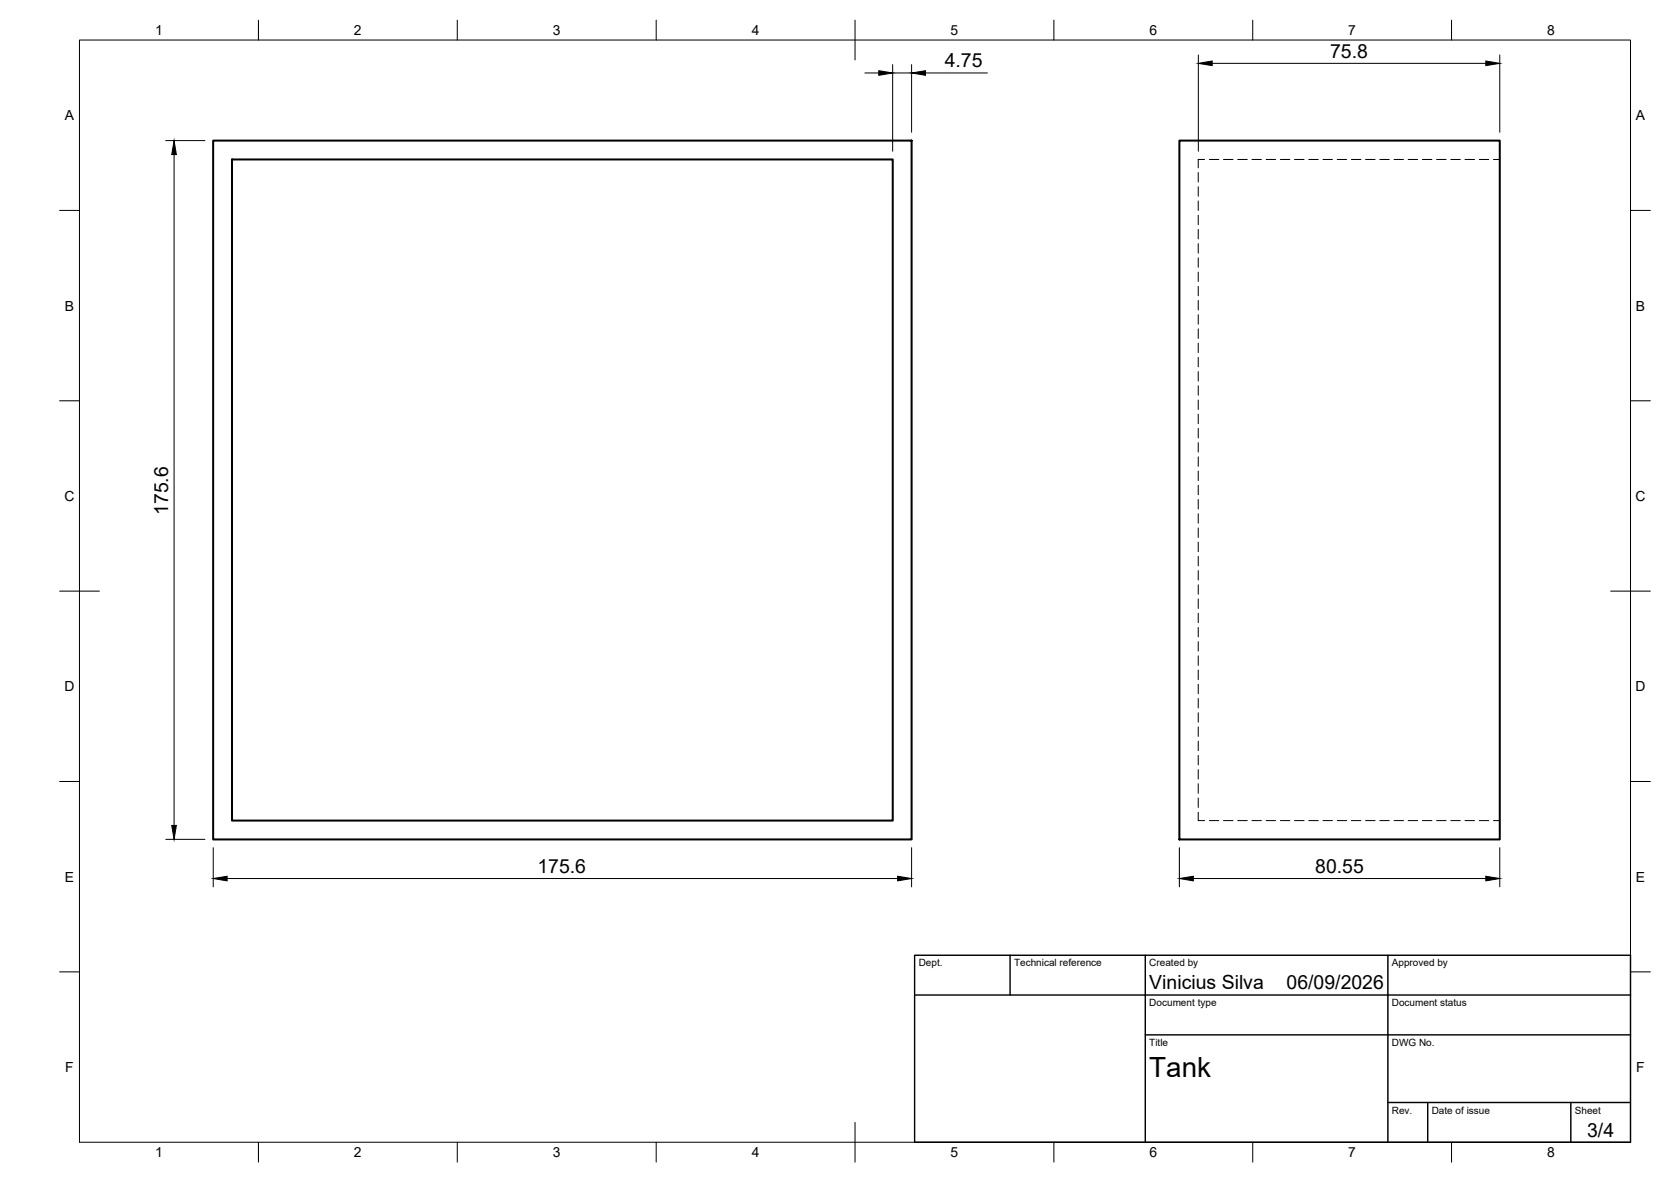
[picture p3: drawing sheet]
<svg xmlns="http://www.w3.org/2000/svg" width="420mm" height="297mm" viewBox="0 0 420 297" stroke-linecap="round" stroke-linejoin="round" font-family="sans-serif">
<!-- layer: Visible -->
<path d="M53.6 35.3h175.6v175.7h-175.6zM296.5 35.3h80.6v175.7h-80.6zM58.3 40.1h166.2v166.1h-166.2z" fill="none" stroke="#000" stroke-width=".51"/>
<!-- layer: Hidden -->
<g fill="none" stroke="#000" stroke-width=".25">
<path d="M301.3 43.4v2.3M301.3 46.9v2.4M301.3 50.5v2.4M301.3 54.1v2.4M301.3 57.6v2.4M302.9 40.1h-1.6v2.1M304.1 40.1h2.4M307.6 40.1h2.4M311.2 40.1h2.4M314.8 40.1h2.4M318.4 40.1h2.3M321.9 40.1h2.4"/>
<path d="M325.5 40.1h2.4M329.1 40.1h2.4M332.7 40.1h2.3M336.2 40.1h2.4M339.8 40.1h2.4M343.4 40.1h2.4M346.9 40.1h2.4M350.5 40.1h2.4M354.1 40.1h2.4M357.7 40.1h2.3M361.2 40.1h2.4M364.8 40.1h2.4"/>
<path d="M368.4 40.1h2.4M371.9 40.1h2.4M375.5 40.1h1.6M301.3 61.2v2.4M301.3 64.8v2.4M301.3 68.4v2.3M301.3 72v2.3M301.3 75.5v2.4M301.3 79.1v2.4M301.3 82.7v2.3M301.3 86.2v2.4M301.3 89.8v2.4"/>
<path d="M301.3 93.4v2.4M301.3 97v2.3M301.3 100.5v2.4M301.3 104.1v2.4M301.3 107.7v2.4M301.3 111.2v2.4M301.3 114.8v2.4M301.3 118.4v2.4M301.3 121.9v2.4M301.3 125.5v2.4M301.3 129.1v2.4M301.3 132.7v2.4"/>
<path d="M301.3 136.2v2.4M301.3 139.8v2.4M301.3 143.4v2.4M301.3 147v2.3M301.3 150.5v2.4M301.3 154.1v2.4M301.3 157.7v2.3M301.3 161.3v2.3M301.3 164.8v2.4M301.3 168.4v2.4M301.3 172v2.3M301.3 175.5v2.4"/>
<path d="M301.3 179.1v2.4M301.3 182.7v2.4M301.3 186.3v2.3M301.3 189.8v2.4M301.3 193.4v2.4M301.3 197v2.4M301.3 204.1v2.1h1.6M301.3 200.5v2.4M304.1 206.2h2.4M307.6 206.2h2.4M311.2 206.2h2.4M314.8 206.2h2.4"/>
<path d="M318.4 206.2h2.3M321.9 206.2h2.4M325.5 206.2h2.4M329.1 206.2h2.4M332.7 206.2h2.3M336.2 206.2h2.4M339.8 206.2h2.4M343.4 206.2h2.4M346.9 206.2h2.4M350.5 206.2h2.4M354.1 206.2h2.4M357.7 206.2h2.3"/>
<path d="M361.2 206.2h2.4M364.8 206.2h2.4M368.4 206.2h2.4M371.9 206.2h2.4M375.5 206.2h1.6"/>
</g>
<!-- layer: BORDER -->
<g fill="none" stroke="#000" stroke-width=".25">
<path d="M20 10.1h390v276.9h-390zM65 5.1v5M115 5.1v5M165 5.1v5M215 5.1v10M265 5.1v5M315 5.1v5M365 5.1v5M15 52.9h5M410 52.9h5M15 100.7h5M410 100.7h5"/>
<path d="M15 148.6h10M405 148.6h10M15 196.4h5M410 196.4h5M15 244.2h5M410 244.2h5M65 287v5M115 287v5M165 287v5M215 282.1v9.9M265 287v5M315 287v5"/>
<path d="M365 287v5"/>
</g>
<!-- layer: TITLEBLOCK -->
<path d="M230 240.1h180v46.9h-180zM230 250h180M254 240.1v9.9M288 240.1v46.9M349 240.1v46.9M288 260.1h122M349 277.1h61M359 277.1v9.9M395 277.1v9.9" fill="none" stroke="#000" stroke-width=".36"/>
<!-- layer: FD_Dimensions -->
<g fill="none" stroke="#000" stroke-width=".25">
<path d="M217.5 18.3h3.5M224.5 16.2v21.8M224.5 18.3h4.7M229.2 16.2v17M232.7 18.3h15.6M301.3 13.8v24.2M304.8 15.9h68.8M377.1 13.8v19.4M41.7 35.3h9.8M43.8 38.8v168.6M41.7 210.9h9.8M53.6 213v9.9"/>
<path d="M229.2 213v9.9M296.5 213v9.9M377.1 213v9.9M57.1 220.8h168.6M300.1 220.8h73.5"/>
</g>
<path d="M221 17.8l3.5 .5-3.5 .6zM229.2 18.3l3.5-.5v1.1zM301.3 15.9l3.5-.6v1.2zM373.6 15.3l3.5 .6-3.5 .6zM43.8 35.3l.5 3.5h-1.1zM43.2 207.4h1.1l-.5 3.5zM53.6 220.8l3.5-.6v1.2zM225.7 220.2l3.5 .6-3.5 .6zM296.5 220.8l3.6-.6v1.2zM373.6 220.2l3.5 .6-3.5 .6z" fill="#000" stroke="#000" stroke-width=".25"/>
<text font-size="7" x="289" y="270.6">Tank</text>
<g font-size="4.9">
<text x="237.6" y="16.9">4.75</text>
<text x="334.4" y="14.5">75.8</text>
<text x="42.3" y="129.4" transform="rotate(-90 42.3 129.4)">175.6</text>
<text x="135.1" y="219.3">175.6</text>
<text x="330.7" y="219.3">80.55</text>
<text x="289" y="248.5">Vinicius Silva</text>
<text x="323.5" y="248.5">06/09/2026</text>
<text x="399.1" y="285.7">3/4</text>
</g>
<g font-size="3.5">
<text x="39" y="8.8">1</text>
<text x="89" y="8.8">2</text>
<text x="139" y="8.8">3</text>
<text x="189" y="8.8">4</text>
<text x="239" y="8.8">5</text>
<text x="289" y="8.8">6</text>
<text x="339" y="8.8">7</text>
<text x="389" y="8.8">8</text>
<text x="16.3" y="30.2">A</text>
<text x="411.3" y="30.2">A</text>
<text x="16.3" y="78">B</text>
<text x="411.3" y="78">B</text>
<text x="16.2" y="125.9">C</text>
<text x="411.2" y="125.9">C</text>
<text x="16.2" y="173.7">D</text>
<text x="411.2" y="173.7">D</text>
<text x="16.3" y="221.6">E</text>
<text x="411.3" y="221.6">E</text>
<text x="16.4" y="269.4">F</text>
<text x="411.4" y="269.4">F</text>
<text x="39" y="290.8">1</text>
<text x="89" y="290.8">2</text>
<text x="139" y="290.8">3</text>
<text x="189" y="290.8">4</text>
<text x="239" y="290.8">5</text>
<text x="289" y="290.8">6</text>
<text x="339" y="290.8">7</text>
<text x="389" y="290.8">8</text>
</g>
<g font-size="2.5">
<text x="231" y="242.9">Dept.</text>
<text x="255" y="242.9">Technical reference</text>
<text x="289" y="242.9">Created by</text>
<text x="350" y="242.9">Approved by</text>
<text x="289" y="252.8">Document type</text>
<text x="350" y="252.8">Document status</text>
<text x="289" y="262.9">Title</text>
<text x="350" y="262.9">DWG No.</text>
<text x="350" y="279.9">Rev.</text>
<text x="360" y="279.9">Date of issue</text>
<text x="396" y="279.9">Sheet</text>
</g>
</svg>
